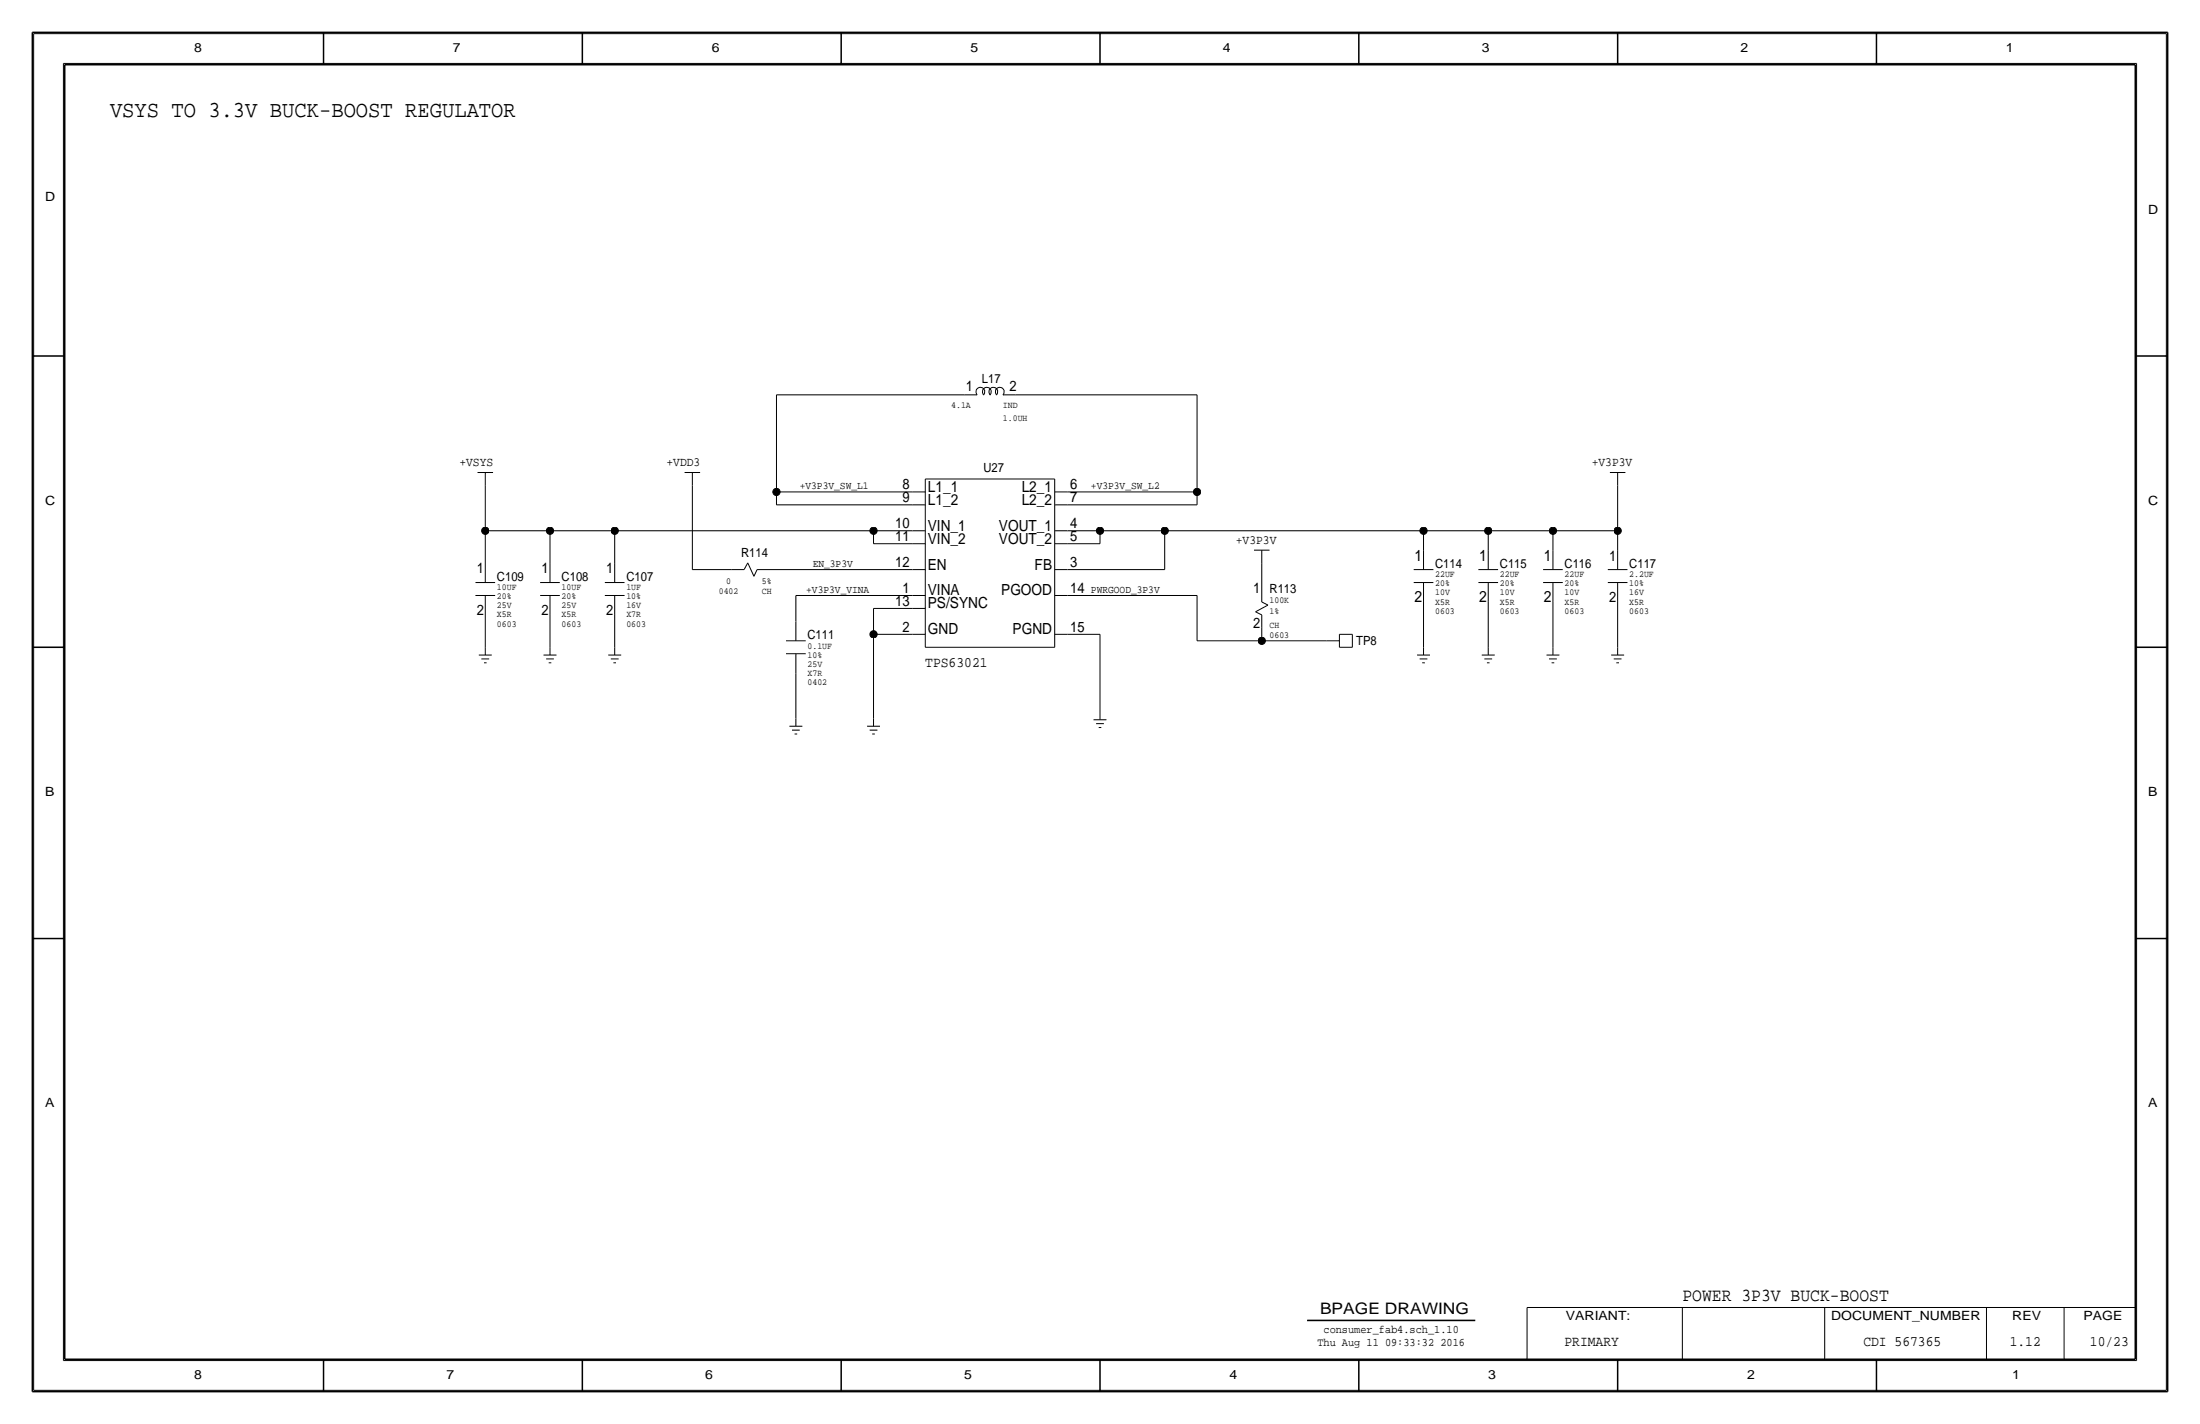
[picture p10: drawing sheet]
<svg xmlns="http://www.w3.org/2000/svg" width="432mm" height="279mm" viewBox="0 0 432 279" stroke-linecap="round" stroke-linejoin="round" font-family="sans-serif">
<g fill="none" stroke="#000" stroke-width=".2">
<path d="M6.6 6.6h418.6zM6.6 6.6v266.2zM12.4 12.4v254.6zM12.4 12.4h407zM419.4 12.4v254.6zM425.2 6.6v266.2zM152.4 77.5v19zM152.4 77.5h36.8zM189.2 77.5h2.6zM191.8 77.5a.89 .89 0 0 1 0-1.2 .89 .89 0 0 1 1.2 0 .89 .89 0 0 1 0 1.2 .89 .89 0 0 1 0-1.2 .89 .89 0 0 1 1.3 0 .89 .89 0 0 1 0 1.2 .89 .89 0 0 1 0-1.2 .89 .89 0 0 1 1.3 0 .89 .89 0 0 1 0 1.2 .89 .89 0 0 1 0-1.2 .89 .89 0 0 1 1.2 0 .89 .89 0 0 1 0 1.2M196.8 77.5h2.6zM199.4 77.5h35.6z"/>
<path d="M234.9 77.5v19zM93.7 92.7h3.1zM95.2 95.2v8.9zM95.2 92.7v2.5zM134.4 92.7h3zM135.9 95.2v16.6zM135.9 92.7v2.5zM152.4 96.5v2.6zM152.4 99.1h26.7zM152.4 96.5h26.7zM179.1 99.1h2.5zM179.1 96.5h2.5z"/>
<path d="M181.6 94v33zM181.6 94h25.4zM207 94v33zM207 99.1h2.5zM207 96.5h2.5zM209.5 96.5h25.4zM209.5 99.1h25.4zM234.9 96.5v2.6zM316 92.7h3zM317.5 95.2v8.9zM317.5 92.7v2.5zM93.3 114.3h3.9z"/>
<path d="M93.3 116.8h3.9zM95.2 104.1h12.7zM95.2 104.1v6.4zM95.2 116.8v3.9zM95.2 110.5v3.8zM106 114.3h3.9zM106 116.8h3.9zM107.9 104.1v6.4zM107.9 104.1h12.7zM107.9 116.8v3.9zM107.9 110.5v3.8zM118.7 114.3h3.9z"/>
<path d="M118.7 116.8h3.9zM120.6 104.1h50.8zM120.6 104.1v6.4zM120.6 116.8v3.9zM120.6 110.5v3.8zM135.9 111.8h7.6zM143.5 111.8h2.5zM146.8 110.4l1.2 2.7zM146.8 110.4l-.8 1.4zM148.6 111.8l-.6 1.3zM148.6 111.8h2.5zM151.1 111.8h28z"/>
<path d="M156.2 116.8h22.9zM156.2 116.8v5.1zM171.4 104.1h7.7zM171.4 104.1v2.6zM171.4 106.7h7.7zM171.4 119.4v5.1zM171.5 119.4h7.6zM179.1 119.4h2.5zM179.1 116.8h2.5zM179.1 111.8h2.5zM179.1 106.7h2.5zM179.1 104.1h2.5z"/>
<path d="M207 116.8h2.5zM207 111.8h2.5zM207 106.7h2.5zM207 104.1h2.5zM209.5 104.1h6.4zM209.5 111.8h19.1zM209.5 106.7h6.4zM209.5 116.8h25.4zM215.9 104.1h12.7zM215.9 104.1v2.6zM228.6 104.1h50.8zM228.6 104.1v7.7z"/>
<path d="M234.9 116.8v8.9zM246.1 107.9h3.1zM247.6 110.5v5.1zM247.6 115.6v2.5zM247.6 118.1l1.3 .6zM247.6 107.9v2.6zM277.5 111.8h3.8zM277.5 114.3h3.8zM279.4 118.1v8.9zM279.4 104.1h12.7zM279.4 104.1v3.9zM279.4 114.3v3.8z"/>
<path d="M279.4 107.9v3.9zM290.2 111.8h3.8zM290.2 114.3h3.8zM292.1 118.1v8.9zM292.1 104.1h12.7zM292.1 104.1v3.9zM292.1 114.3v3.8zM292.1 107.9v3.9zM302.9 111.8h3.8zM302.9 114.3h3.8zM304.8 118.1v8.9zM304.8 104.1h12.7z"/>
<path d="M304.8 104.1v3.9zM304.8 114.3v3.8zM304.8 107.9v3.9zM315.6 111.8h3.8zM315.6 114.3h3.8zM317.5 118.1v8.9zM317.5 104.1v3.9zM317.5 114.3v3.8zM317.5 107.9v3.9zM94 128.5h2.5zM94.5 129.3h1.5zM95 130h.5z"/>
<path d="M95.2 120.7v6.3zM95.2 127v1.5zM106.7 128.5h2.5zM107.2 129.3h1.5zM107.7 130h.5zM107.9 120.7v6.3zM107.9 127v1.5zM119.4 128.5h2.5zM119.9 129.3h1.5zM120.4 130h.5zM120.6 120.7v6.3zM120.6 127v1.5z"/>
<path d="M154.3 125.7h3.8zM154.3 128.3h3.8zM156.2 132.1v8.9zM156.2 128.3v3.8zM156.2 121.9v3.8zM171.4 124.5v16.5zM171.5 124.5h7.6zM179.1 124.5h2.5zM181.6 127h25.4zM207 124.5h2.5zM209.5 124.5h6.4zM215.9 124.5v15.2z"/>
<path d="M215.9 139.7v1.5zM234.9 125.7h12.7zM246.4 120l2.5-1.3zM246.4 120l1.3 .7zM247.6 125.7h12.7zM247.6 123.2v2.5zM247.6 120.7v2.5zM260.3 125.7h2.6zM262.9 124.5h2.5zM262.9 124.5v2.5zM262.9 127h2.5zM265.4 124.5v2.5z"/>
<path d="M278.1 128.5h2.6zM278.6 129.3h1.6zM279.1 130h.6zM279.4 127v1.5zM290.8 128.5h2.6zM291.3 129.3h1.6zM291.8 130h.6zM292.1 127v1.5zM303.5 128.5h2.6zM304 129.3h1.6zM304.5 130h.6zM304.8 127v1.5z"/>
<path d="M316.2 128.5h2.6zM316.7 129.3h1.6zM317.2 130h.6zM317.5 127v1.5zM154.9 142.5h2.6zM155.4 143.3h1.6zM156 144h.5zM156.2 141v1.5zM170.2 142.5h2.5zM170.7 143.3h1.5zM171.2 144h.5zM171.4 141v1.5z"/>
<path d="M214.6 141.2h2.6zM215.1 142h1.6zM215.6 142.7h.6zM299.7 256.5v10.2zM299.7 256.5h119.4zM330.2 256.5v10.2zM358.1 256.5v10.2zM389.9 256.5v10.2zM405.1 256.5v10.2zM6.6 272.8h418.6zM12.4 267h407z"/>
</g>
<g fill="#000" stroke="#000" stroke-width=".2">
<circle cx="152.4" cy="96.5" r=".71"/>
<circle cx="235" cy="96.5" r=".71"/>
<circle cx="95.3" cy="104.1" r=".71"/>
<circle cx="108" cy="104.1" r=".71"/>
<circle cx="120.7" cy="104.1" r=".71"/>
<circle cx="171.5" cy="104.1" r=".71"/>
<circle cx="215.9" cy="104.1" r=".71"/>
<circle cx="228.6" cy="104.1" r=".71"/>
<circle cx="279.4" cy="104.1" r=".71"/>
<circle cx="292.1" cy="104.1" r=".71"/>
<circle cx="304.8" cy="104.1" r=".71"/>
<circle cx="317.5" cy="104.1" r=".71"/>
<circle cx="171.5" cy="124.5" r=".71"/>
<circle cx="247.7" cy="125.7" r=".71"/>
</g>
<g fill="none" stroke="#000" stroke-width=".3">
<path d="M6.3 6.4v266.7zM6.4 6.4h419zM12.7 12.7h406.4zM12.7 12.7v254zM63.5 6.4v6.3zM114.3 6.4v6.3zM165.1 6.4v6.3zM215.9 6.3v6.4zM266.7 6.4v6.3zM317.5 6.4v6.3zM368.3 6.4v6.3zM419.1 12.7v254z"/>
<path d="M425.4 6.4v266.7zM6.3 69.8h6.4zM419.1 69.8h6.3zM6.3 127h6.4zM419.1 127h6.3zM6.3 184.1h6.4zM419.1 184.1h6.3zM256.5 259.1h33.1zM6.4 273h419zM12.7 266.7h406.4zM63.5 266.7v6.4zM114.3 266.7v6.4z"/>
<path d="M165.1 266.7v6.4zM215.9 266.7v6.3zM266.7 266.7v6.4zM317.5 266.7v6.4zM368.3 266.7v6.4z"/>
</g>
<text font-size="4.5" x="21.6" y="22.9">VSYS TO 3.3V BUCK-BOOST REGULATOR</text>
<text font-size="3.6" x="330.2" y="255.3">POWER 3P3V BUCK-BOOST</text>
<g font-size="3.1">
<text x="277.6" y="110">1</text>
<text x="290.3" y="110">1</text>
<text x="303" y="110">1</text>
<text x="277.6" y="118.1">2</text>
<text x="290.3" y="118.1">2</text>
<text x="303" y="118.1">2</text>
<text x="259.1" y="257.8">BPAGE DRAWING</text>
</g>
<g font-size="3">
<text x="182.1" y="96.5">L1_1</text>
<text x="182.1" y="99.1">L1_2</text>
<text x="200.5" y="96.5">L2_1</text>
<text x="200.5" y="99.1">L2_2</text>
<text x="182.1" y="104.1">VIN_1</text>
<text x="182.1" y="106.7">VIN_2</text>
<text x="196.1" y="104.1">VOUT_1</text>
<text x="196.1" y="106.7">VOUT_2</text>
<text x="182.1" y="111.8">EN</text>
<text x="203.1" y="111.8">FB</text>
<text x="182.1" y="119.4">PS/SYNC</text>
<text x="182.1" y="116.8">VINA</text>
<text x="196.5" y="116.8">PGOOD</text>
<text x="182.1" y="124.5">GND</text>
<text x="198.8" y="124.5">PGND</text>
</g>
<g font-size="2.9">
<text x="189.6" y="76.7">1</text>
<text x="198.1" y="76.7">2</text>
<text x="177.1" y="96">8</text>
<text x="177.1" y="98.5">9</text>
<text x="210.1" y="96">6</text>
<text x="210.1" y="98.5">7</text>
<text x="175.7" y="103.6">10</text>
<text x="175.7" y="106.2">11</text>
<text x="210.1" y="106.2">5</text>
<text x="210.1" y="103.6">4</text>
<text x="93.6" y="112.5">1</text>
<text x="106.3" y="112.5">1</text>
<text x="119" y="112.5">1</text>
<text x="175.7" y="111.3">12</text>
<text x="210.1" y="111.3">3</text>
<text x="315.8" y="110">1</text>
<text x="175.7" y="118.9">13</text>
<text x="177.1" y="116.3">1</text>
<text x="210.1" y="116.3">14</text>
<text x="246" y="116.3">1</text>
<text x="315.8" y="118.1">2</text>
<text x="93.6" y="120.6">2</text>
<text x="106.3" y="120.6">2</text>
<text x="119" y="120.6">2</text>
<text x="177.1" y="124">2</text>
<text x="210.1" y="124">15</text>
<text x="246" y="123.2">2</text>
<text x="181.6" y="130.8">TPS63021</text>
<text x="307.1" y="264.2">PRIMARY</text>
<text x="365.7" y="264.2">CDI 567365</text>
<text x="394.5" y="264.2">1.12</text>
<text x="410.2" y="264.2">10/23</text>
</g>
<g font-size="2.5">
<text x="38.1" y="10.2">8</text>
<text x="88.9" y="10.2">7</text>
<text x="139.7" y="10.2">6</text>
<text x="190.5" y="10.2">5</text>
<text x="240" y="10.2">4</text>
<text x="290.8" y="10.2">3</text>
<text x="341.6" y="10.2">2</text>
<text x="393.7" y="10.2">1</text>
<text x="8.9" y="39.4">D</text>
<text x="421.6" y="41.9">D</text>
<text x="192.7" y="75.2">L17</text>
<text x="90.2" y="91.4">+VSYS</text>
<text x="130.8" y="91.4">+VDD3</text>
<text x="193" y="92.7">U27</text>
<text x="312.4" y="91.4">+V3P3V</text>
<text x="8.9" y="99.1">C</text>
<text x="421.6" y="99.1">C</text>
<text x="242.6" y="106.7">+V3P3V</text>
<text x="145.4" y="109.2">R114</text>
<text x="281.7" y="111.5">C114</text>
<text x="294.4" y="111.5">C115</text>
<text x="307.1" y="111.5">C116</text>
<text x="319.8" y="111.5">C117</text>
<text x="97.5" y="114">C109</text>
<text x="110.2" y="114">C108</text>
<text x="122.9" y="114">C107</text>
<text x="249.2" y="116.3">R113</text>
<text x="158.5" y="125.5">C111</text>
<text x="266.2" y="126.5">TP8</text>
<text x="8.9" y="156.2">B</text>
<text x="421.6" y="156.2">B</text>
<text x="8.9" y="217.2">A</text>
<text x="421.6" y="217.2">A</text>
<text x="307.3" y="259.1">VARIANT:</text>
<text x="359.4" y="259.1">DOCUMENT_NUMBER</text>
<text x="395" y="259.1">REV</text>
<text x="408.9" y="259.1">PAGE</text>
<text x="38.1" y="270.5">8</text>
<text x="87.6" y="270.5">7</text>
<text x="138.4" y="270.5">6</text>
<text x="189.2" y="270.5">5</text>
<text x="241.3" y="270.5">4</text>
<text x="292.1" y="270.5">3</text>
<text x="342.9" y="270.5">2</text>
<text x="395" y="270.5">1</text>
</g>
<g font-size="2.3">
<text x="259.8" y="261.6">consumer_fab4.sch_1.10</text>
<text x="258.6" y="264.2">Thu Aug 11 09:33:32 2016</text>
</g>
<g font-size="2.1">
<text x="157" y="96">+V3P3V_SW_L1</text>
<text x="214.1" y="96">+V3P3V_SW_L2</text>
<text x="159.5" y="111.3">EN_3P3V</text>
<text x="158.2" y="116.3">+V3P3V_VINA</text>
<text x="214.1" y="116.3">PWRGOOD_3P3V</text>
</g>
<g font-size="1.8">
<text x="186.7" y="80">4.1A</text>
<text x="196.8" y="80">IND</text>
<text x="196.9" y="82.5">1.0UH</text>
<text x="281.7" y="113.3">22UF</text>
<text x="294.4" y="113.3">22UF</text>
<text x="307.1" y="113.3">22UF</text>
<text x="319.8" y="113.3">2.2UF</text>
<text x="97.5" y="117.6">20%</text>
<text x="97.5" y="119.4">25V</text>
<text x="97.5" y="115.8">10UF</text>
<text x="110.2" y="119.4">25V</text>
<text x="110.2" y="117.6">20%</text>
<text x="110.2" y="115.8">10UF</text>
<text x="122.9" y="117.6">10%</text>
<text x="122.9" y="119.4">16V</text>
<text x="122.9" y="115.8">1UF</text>
<text x="141.1" y="116.6">0402</text>
<text x="142.5" y="114.6">0</text>
<text x="149.6" y="114.6">5%</text>
<text x="149.6" y="116.5">CH</text>
<text x="249.2" y="118.4">100K</text>
<text x="281.7" y="116.8">10V</text>
<text x="281.7" y="115.1">20%</text>
<text x="281.7" y="118.6">X5R</text>
<text x="294.4" y="118.6">X5R</text>
<text x="294.4" y="115.1">20%</text>
<text x="294.4" y="116.8">10V</text>
<text x="307.1" y="118.6">X5R</text>
<text x="307.1" y="115.1">20%</text>
<text x="307.1" y="116.8">10V</text>
<text x="319.8" y="115.1">10%</text>
<text x="319.8" y="118.6">X5R</text>
<text x="319.8" y="116.8">16V</text>
<text x="97.5" y="121.2">X5R</text>
<text x="97.5" y="122.9">0603</text>
<text x="110.2" y="122.9">0603</text>
<text x="110.2" y="121.2">X5R</text>
<text x="122.9" y="122.9">0603</text>
<text x="122.9" y="121.2">X7R</text>
<text x="249.2" y="125.2">0603</text>
<text x="249.2" y="120.4">1%</text>
<text x="249.2" y="123.2">CH</text>
<text x="281.7" y="120.4">0603</text>
<text x="294.4" y="120.4">0603</text>
<text x="307.1" y="120.4">0603</text>
<text x="319.8" y="120.4">0603</text>
<text x="158.5" y="129">10%</text>
<text x="158.5" y="130.8">25V</text>
<text x="158.5" y="127.2">0.1UF</text>
<text x="158.5" y="132.6">X7R</text>
<text x="158.5" y="134.4">0402</text>
</g>
</svg>
